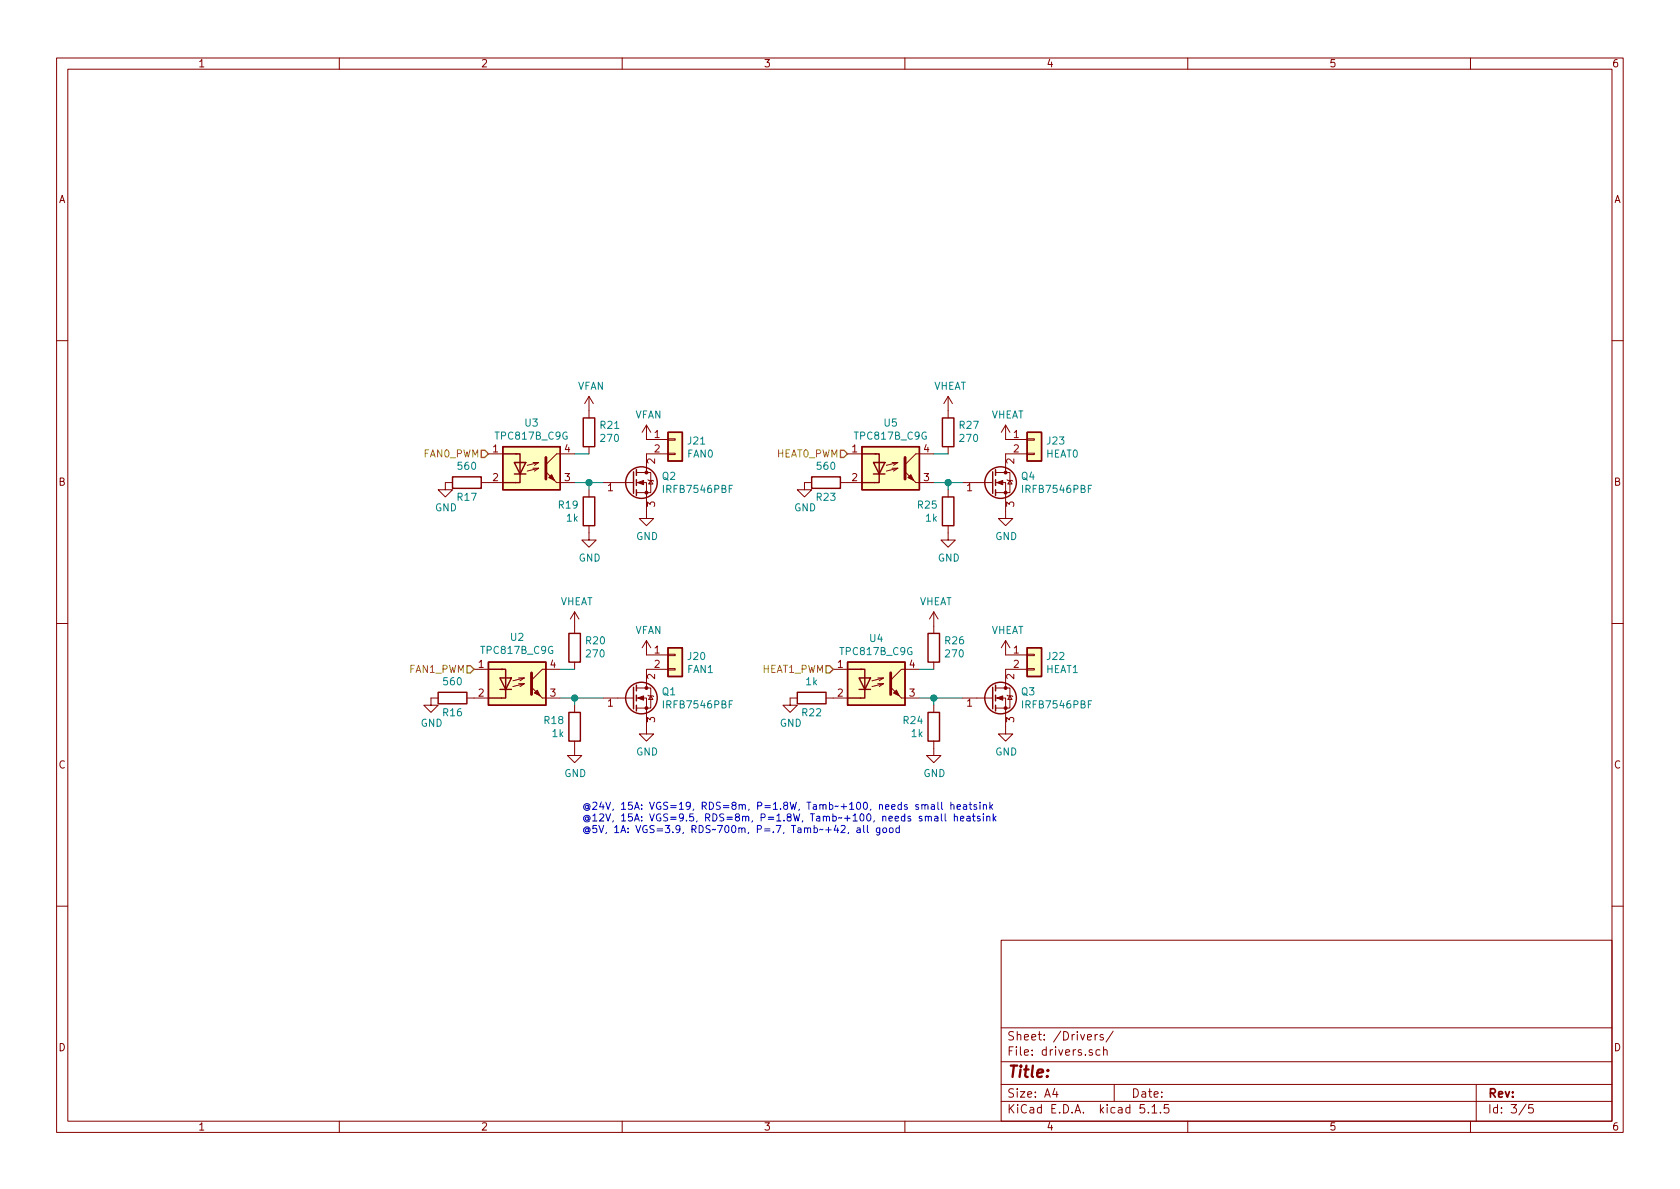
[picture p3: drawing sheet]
EESchema Schematic File Version 4
EELAYER 30 0
EELAYER END
$Descr A4 11693 8268
encoding utf-8
Sheet 3 5
Title ""
Date ""
Rev ""
Comp ""
Comment1 ""
Comment2 ""
Comment3 ""
Comment4 ""
$EndDescr
$Comp
L 3d-printer-controller:GND #PWR0159
U 1 1
P 3100 3350
F 0 "#PWR0159" H 3100 3100 50  0001 C CNN
F 1 "GND" H 3105 3177 50  0000 C CNN
F 2 "" H 3100 3350 50  0001 C CNN
F 3 "" H 3100 3350 50  0001 C CNN
	1    3100 3350
	1    0    0    -1  
$EndComp
$Comp
L 3d-printer-controller:GND #PWR0160
U 1 1
P 4100 3700
F 0 "#PWR0160" H 4100 3450 50  0001 C CNN
F 1 "GND" H 4105 3527 50  0000 C CNN
F 2 "" H 4100 3700 50  0001 C CNN
F 3 "" H 4100 3700 50  0001 C CNN
	1    4100 3700
	1    0    0    -1  
$EndComp
$Comp
L 3d-printer-controller:GND #PWR0161
U 1 1
P 4500 3550
F 0 "#PWR0161" H 4500 3300 50  0001 C CNN
F 1 "GND" H 4505 3377 50  0000 C CNN
F 2 "" H 4500 3550 50  0001 C CNN
F 3 "" H 4500 3550 50  0001 C CNN
	1    4500 3550
	1    0    0    -1  
$EndComp
$Comp
L 3d-printer-controller:GND #PWR0162
U 1 1
P 3000 4850
F 0 "#PWR0162" H 3000 4600 50  0001 C CNN
F 1 "GND" H 3005 4677 50  0000 C CNN
F 2 "" H 3000 4850 50  0001 C CNN
F 3 "" H 3000 4850 50  0001 C CNN
	1    3000 4850
	1    0    0    -1  
$EndComp
$Comp
L 3d-printer-controller:GND #PWR0163
U 1 1
P 4000 5200
F 0 "#PWR0163" H 4000 4950 50  0001 C CNN
F 1 "GND" H 4005 5027 50  0000 C CNN
F 2 "" H 4000 5200 50  0001 C CNN
F 3 "" H 4000 5200 50  0001 C CNN
	1    4000 5200
	1    0    0    -1  
$EndComp
$Comp
L 3d-printer-controller:GND #PWR0164
U 1 1
P 4500 5050
F 0 "#PWR0164" H 4500 4800 50  0001 C CNN
F 1 "GND" H 4505 4877 50  0000 C CNN
F 2 "" H 4500 5050 50  0001 C CNN
F 3 "" H 4500 5050 50  0001 C CNN
	1    4500 5050
	1    0    0    -1  
$EndComp
$Comp
L 3d-printer-controller:GND #PWR0165
U 1 1
P 5600 3350
F 0 "#PWR0165" H 5600 3100 50  0001 C CNN
F 1 "GND" H 5605 3177 50  0000 C CNN
F 2 "" H 5600 3350 50  0001 C CNN
F 3 "" H 5600 3350 50  0001 C CNN
	1    5600 3350
	1    0    0    -1  
$EndComp
$Comp
L 3d-printer-controller:GND #PWR0166
U 1 1
P 6600 3700
F 0 "#PWR0166" H 6600 3450 50  0001 C CNN
F 1 "GND" H 6605 3527 50  0000 C CNN
F 2 "" H 6600 3700 50  0001 C CNN
F 3 "" H 6600 3700 50  0001 C CNN
	1    6600 3700
	1    0    0    -1  
$EndComp
$Comp
L 3d-printer-controller:GND #PWR0167
U 1 1
P 7000 3550
F 0 "#PWR0167" H 7000 3300 50  0001 C CNN
F 1 "GND" H 7005 3377 50  0000 C CNN
F 2 "" H 7000 3550 50  0001 C CNN
F 3 "" H 7000 3550 50  0001 C CNN
	1    7000 3550
	1    0    0    -1  
$EndComp
$Comp
L 3d-printer-controller:R R22
U 1 1
P 5650 4850
F 0 "R22" V 5750 4850 50  0000 C CNN
F 1 "1k" V 5534 4850 50  0000 C CNN
F 2 "Resistor_THT:R_Axial_DIN0207_L6.3mm_D2.5mm_P10.16mm_Horizontal" V 5580 4850 50  0001 C CNN
F 3 "~" H 5650 4850 50  0001 C CNN
	1    5650 4850
	0    1    1    0   
$EndComp
$Comp
L 3d-printer-controller:GND #PWR0168
U 1 1
P 5500 4850
F 0 "#PWR0168" H 5500 4600 50  0001 C CNN
F 1 "GND" H 5505 4677 50  0000 C CNN
F 2 "" H 5500 4850 50  0001 C CNN
F 3 "" H 5500 4850 50  0001 C CNN
	1    5500 4850
	1    0    0    -1  
$EndComp
$Comp
L 3d-printer-controller:GND #PWR0169
U 1 1
P 6500 5200
F 0 "#PWR0169" H 6500 4950 50  0001 C CNN
F 1 "GND" H 6505 5027 50  0000 C CNN
F 2 "" H 6500 5200 50  0001 C CNN
F 3 "" H 6500 5200 50  0001 C CNN
	1    6500 5200
	1    0    0    -1  
$EndComp
$Comp
L 3d-printer-controller:GND #PWR0170
U 1 1
P 7000 5050
F 0 "#PWR0170" H 7000 4800 50  0001 C CNN
F 1 "GND" H 7005 4877 50  0000 C CNN
F 2 "" H 7000 5050 50  0001 C CNN
F 3 "" H 7000 5050 50  0001 C CNN
	1    7000 5050
	1    0    0    -1  
$EndComp
$Comp
L 3d-printer-controller:VFAN #PWR0171
U 1 1
P 4100 2850
F 0 "#PWR0171" H 4100 2350 50  0001 C CNN
F 1 "VFAN" H 4115 3023 50  0000 C CNN
F 2 "" H 4100 2850 50  0001 C CNN
F 3 "" H 4100 2850 50  0001 C CNN
	1    4100 2850
	1    0    0    -1  
$EndComp
$Comp
L 3d-printer-controller:VHEAT #PWR0172
U 1 1
P 6600 2850
F 0 "#PWR0172" H 6600 2350 50  0001 C CNN
F 1 "VHEAT" H 6615 3023 50  0000 C CNN
F 2 "" H 6600 2850 50  0001 C CNN
F 3 "" H 6600 2850 50  0001 C CNN
	1    6600 2850
	1    0    0    -1  
$EndComp
$Comp
L 3d-printer-controller:VHEAT #PWR0173
U 1 1
P 6500 4350
F 0 "#PWR0173" H 6500 3850 50  0001 C CNN
F 1 "VHEAT" H 6515 4523 50  0000 C CNN
F 2 "" H 6500 4350 50  0001 C CNN
F 3 "" H 6500 4350 50  0001 C CNN
	1    6500 4350
	1    0    0    -1  
$EndComp
$Comp
L 3d-printer-controller:VHEAT #PWR0174
U 1 1
P 4000 4350
F 0 "#PWR0174" H 4000 3850 50  0001 C CNN
F 1 "VHEAT" H 4015 4523 50  0000 C CNN
F 2 "" H 4000 4350 50  0001 C CNN
F 3 "" H 4000 4350 50  0001 C CNN
	1    4000 4350
	1    0    0    -1  
$EndComp
$Comp
L 3d-printer-controller:VFAN #PWR0175
U 1 1
P 4500 3050
F 0 "#PWR0175" H 4500 2550 50  0001 C CNN
F 1 "VFAN" H 4515 3223 50  0000 C CNN
F 2 "" H 4500 3050 50  0001 C CNN
F 3 "" H 4500 3050 50  0001 C CNN
	1    4500 3050
	1    0    0    -1  
$EndComp
$Comp
L 3d-printer-controller:VHEAT #PWR0176
U 1 1
P 7000 3050
F 0 "#PWR0176" H 7000 2550 50  0001 C CNN
F 1 "VHEAT" H 7015 3223 50  0000 C CNN
F 2 "" H 7000 3050 50  0001 C CNN
F 3 "" H 7000 3050 50  0001 C CNN
	1    7000 3050
	1    0    0    -1  
$EndComp
$Comp
L 3d-printer-controller:VFAN #PWR0177
U 1 1
P 4500 4550
F 0 "#PWR0177" H 4500 4050 50  0001 C CNN
F 1 "VFAN" H 4515 4723 50  0000 C CNN
F 2 "" H 4500 4550 50  0001 C CNN
F 3 "" H 4500 4550 50  0001 C CNN
	1    4500 4550
	1    0    0    -1  
$EndComp
$Comp
L 3d-printer-controller:VHEAT #PWR0178
U 1 1
P 7000 4550
F 0 "#PWR0178" H 7000 4050 50  0001 C CNN
F 1 "VHEAT" H 7015 4723 50  0000 C CNN
F 2 "" H 7000 4550 50  0001 C CNN
F 3 "" H 7000 4550 50  0001 C CNN
	1    7000 4550
	1    0    0    -1  
$EndComp
$Comp
L 3d-printer-controller:IRFB7546PBF Q1
U 1 1
P 4400 4850
AR Path="/5DED6EC6" Ref="Q1"  Part="1" 
AR Path="/5E03BF73/5DED6EC6" Ref="Q1"  Part="1" 
F 0 "Q1" H 4604 4896 50  0000 L CNN
F 1 "IRFB7546PBF" H 4604 4805 50  0000 L CNN
F 2 "Package_TO_SOT_THT:TO-220-3_Vertical" H 4600 4950 50  0001 C CNN
F 3 "https://au.mouser.com/datasheet/2/196/irfb7546pbf-1228428.pdf" H 4400 4850 50  0001 C CNN
	1    4400 4850
	1    0    0    -1  
$EndComp
$Comp
L 3d-printer-controller:IRFB7546PBF Q3
U 1 1
P 6900 4850
AR Path="/5DED8742" Ref="Q3"  Part="1" 
AR Path="/5E03BF73/5DED8742" Ref="Q3"  Part="1" 
F 0 "Q3" H 7104 4896 50  0000 L CNN
F 1 "IRFB7546PBF" H 7104 4805 50  0000 L CNN
F 2 "Package_TO_SOT_THT:TO-220-3_Vertical" H 7100 4950 50  0001 C CNN
F 3 "https://au.mouser.com/datasheet/2/196/irfb7546pbf-1228428.pdf" H 6900 4850 50  0001 C CNN
	1    6900 4850
	1    0    0    -1  
$EndComp
$Comp
L 3d-printer-controller:IRFB7546PBF Q4
U 1 1
P 6900 3350
AR Path="/5DED9199" Ref="Q4"  Part="1" 
AR Path="/5E03BF73/5DED9199" Ref="Q4"  Part="1" 
F 0 "Q4" H 7104 3396 50  0000 L CNN
F 1 "IRFB7546PBF" H 7104 3305 50  0000 L CNN
F 2 "Package_TO_SOT_THT:TO-220-3_Vertical" H 7100 3450 50  0001 C CNN
F 3 "https://au.mouser.com/datasheet/2/196/irfb7546pbf-1228428.pdf" H 6900 3350 50  0001 C CNN
	1    6900 3350
	1    0    0    -1  
$EndComp
$Comp
L 3d-printer-controller:IRFB7546PBF Q2
U 1 1
P 4400 3350
AR Path="/5DED9BF0" Ref="Q2"  Part="1" 
AR Path="/5E03BF73/5DED9BF0" Ref="Q2"  Part="1" 
F 0 "Q2" H 4604 3396 50  0000 L CNN
F 1 "IRFB7546PBF" H 4604 3305 50  0000 L CNN
F 2 "Package_TO_SOT_THT:TO-220-3_Vertical" H 4600 3450 50  0001 C CNN
F 3 "https://au.mouser.com/datasheet/2/196/irfb7546pbf-1228428.pdf" H 4400 3350 50  0001 C CNN
	1    4400 3350
	1    0    0    -1  
$EndComp
$Comp
L 3d-printer-controller:TPC817B_C9G U2
U 1 1
P 3600 4750
F 0 "U2" H 3600 5075 50  0000 C CNN
F 1 "TPC817B_C9G" H 3600 4984 50  0000 C CNN
F 2 "Package_DIP:DIP-4_W7.62mm_Socket" H 3400 4550 50  0001 L CIN
F 3 "https://au.mouser.com/datasheet/2/395/TPC817%20SERIES_C1612-1114502.pdf" H 3600 4750 50  0001 L CNN
	1    3600 4750
	1    0    0    -1  
$EndComp
$Comp
L 3d-printer-controller:TPC817B_C9G U3
U 1 1
P 3700 3250
F 0 "U3" H 3700 3567 50  0000 C CNN
F 1 "TPC817B_C9G" H 3700 3476 50  0000 C CNN
F 2 "Package_DIP:DIP-4_W7.62mm_Socket" H 3500 3050 50  0001 L CIN
F 3 "https://au.mouser.com/datasheet/2/395/TPC817%20SERIES_C1612-1114502.pdf" H 3700 3250 50  0001 L CNN
	1    3700 3250
	1    0    0    -1  
$EndComp
$Comp
L 3d-printer-controller:TPC817B_C9G U4
U 1 1
P 6100 4750
F 0 "U4" H 6100 5067 50  0000 C CNN
F 1 "TPC817B_C9G" H 6100 4976 50  0000 C CNN
F 2 "Package_DIP:DIP-4_W7.62mm_Socket" H 6100 4450 50  0001 C CNN
F 3 "https://au.mouser.com/datasheet/2/395/TPC817%20SERIES_C1612-1114502.pdf" H 6150 4750 50  0001 C CNN
	1    6100 4750
	1    0    0    -1  
$EndComp
$Comp
L 3d-printer-controller:Conn_01x02 J23
U 1 1
P 7200 3050
F 0 "J23" H 7280 3042 50  0000 L CNN
F 1 "HEAT0" H 7280 2951 50  0000 L CNN
F 2 "Connector_PinHeader_2.54mm:PinHeader_1x02_P2.54mm_Vertical" H 7200 3050 50  0001 C CNN
F 3 "~" H 7200 3050 50  0001 C CNN
	1    7200 3050
	1    0    0    -1  
$EndComp
$Comp
L 3d-printer-controller:Conn_01x02 J22
U 1 1
P 7200 4550
F 0 "J22" H 7280 4542 50  0000 L CNN
F 1 "HEAT1" H 7280 4451 50  0000 L CNN
F 2 "Connector_PinHeader_2.54mm:PinHeader_1x02_P2.54mm_Vertical" H 7200 4550 50  0001 C CNN
F 3 "~" H 7200 4550 50  0001 C CNN
	1    7200 4550
	1    0    0    -1  
$EndComp
$Comp
L 3d-printer-controller:Conn_01x02 J20
U 1 1
P 4700 4550
F 0 "J20" H 4780 4542 50  0000 L CNN
F 1 "FAN1" H 4780 4451 50  0000 L CNN
F 2 "Connector_PinHeader_2.54mm:PinHeader_1x02_P2.54mm_Vertical" H 4700 4550 50  0001 C CNN
F 3 "~" H 4700 4550 50  0001 C CNN
	1    4700 4550
	1    0    0    -1  
$EndComp
$Comp
L 3d-printer-controller:Conn_01x02 J21
U 1 1
P 4700 3050
F 0 "J21" H 4780 3042 50  0000 L CNN
F 1 "FAN0" H 4780 2951 50  0000 L CNN
F 2 "Connector_PinHeader_2.54mm:PinHeader_1x02_P2.54mm_Vertical" H 4700 3050 50  0001 C CNN
F 3 "~" H 4700 3050 50  0001 C CNN
	1    4700 3050
	1    0    0    -1  
$EndComp
Text HLabel 3400 3150 0    50   Input ~ 0
FAN0_PWM
Text HLabel 3300 4650 0    50   Input ~ 0
FAN1_PWM
Text HLabel 5800 4650 0    50   Input ~ 0
HEAT1_PWM
Text HLabel 5900 3150 0    50   Input ~ 0
HEAT0_PWM
$Comp
L 3d-printer-controller:R R26
U 1 1
P 6500 4500
F 0 "R26" H 6430 4454 50  0000 R CNN
F 1 "270" H 6430 4545 50  0000 R CNN
F 2 "Resistor_THT:R_Axial_DIN0207_L6.3mm_D2.5mm_P10.16mm_Horizontal" V 6430 4500 50  0001 C CNN
F 3 "~" H 6500 4500 50  0001 C CNN
	1    6500 4500
	-1   0    0    1   
$EndComp
$Comp
L 3d-printer-controller:R R24
U 1 1
P 6500 5050
F 0 "R24" H 6431 5096 50  0000 R CNN
F 1 "1k" H 6431 5005 50  0000 R CNN
F 2 "Resistor_THT:R_Axial_DIN0207_L6.3mm_D2.5mm_P10.16mm_Horizontal" V 6430 5050 50  0001 C CNN
F 3 "~" H 6500 5050 50  0001 C CNN
	1    6500 5050
	1    0    0    -1  
$EndComp
$Comp
L 3d-printer-controller:R R18
U 1 1
P 4000 5050
F 0 "R18" H 3931 5096 50  0000 R CNN
F 1 "1k" H 3931 5005 50  0000 R CNN
F 2 "Resistor_THT:R_Axial_DIN0207_L6.3mm_D2.5mm_P10.16mm_Horizontal" V 3930 5050 50  0001 C CNN
F 3 "~" H 4000 5050 50  0001 C CNN
	1    4000 5050
	1    0    0    -1  
$EndComp
$Comp
L 3d-printer-controller:R R20
U 1 1
P 4000 4500
F 0 "R20" H 3930 4454 50  0000 R CNN
F 1 "270" H 3930 4545 50  0000 R CNN
F 2 "Resistor_THT:R_Axial_DIN0207_L6.3mm_D2.5mm_P10.16mm_Horizontal" V 3930 4500 50  0001 C CNN
F 3 "~" H 4000 4500 50  0001 C CNN
	1    4000 4500
	-1   0    0    1   
$EndComp
$Comp
L 3d-printer-controller:R R16
U 1 1
P 3150 4850
F 0 "R16" V 3250 4850 50  0000 C CNN
F 1 "560" V 3034 4850 50  0000 C CNN
F 2 "Resistor_THT:R_Axial_DIN0207_L6.3mm_D2.5mm_P10.16mm_Horizontal" V 3080 4850 50  0001 C CNN
F 3 "~" H 3150 4850 50  0001 C CNN
	1    3150 4850
	0    1    1    0   
$EndComp
$Comp
L 3d-printer-controller:R R17
U 1 1
P 3250 3350
F 0 "R17" V 3350 3350 50  0000 C CNN
F 1 "560" V 3134 3350 50  0000 C CNN
F 2 "Resistor_THT:R_Axial_DIN0207_L6.3mm_D2.5mm_P10.16mm_Horizontal" V 3180 3350 50  0001 C CNN
F 3 "~" H 3250 3350 50  0001 C CNN
	1    3250 3350
	0    1    1    0   
$EndComp
$Comp
L 3d-printer-controller:R R21
U 1 1
P 4100 3000
F 0 "R21" H 4030 2954 50  0000 R CNN
F 1 "270" H 4030 3045 50  0000 R CNN
F 2 "Resistor_THT:R_Axial_DIN0207_L6.3mm_D2.5mm_P10.16mm_Horizontal" V 4030 3000 50  0001 C CNN
F 3 "~" H 4100 3000 50  0001 C CNN
	1    4100 3000
	-1   0    0    1   
$EndComp
$Comp
L 3d-printer-controller:R R19
U 1 1
P 4100 3550
F 0 "R19" H 4031 3596 50  0000 R CNN
F 1 "1k" H 4031 3505 50  0000 R CNN
F 2 "Resistor_THT:R_Axial_DIN0207_L6.3mm_D2.5mm_P10.16mm_Horizontal" V 4030 3550 50  0001 C CNN
F 3 "~" H 4100 3550 50  0001 C CNN
	1    4100 3550
	1    0    0    -1  
$EndComp
$Comp
L 3d-printer-controller:R R23
U 1 1
P 5750 3350
F 0 "R23" V 5850 3350 50  0000 C CNN
F 1 "560" V 5634 3350 50  0000 C CNN
F 2 "Resistor_THT:R_Axial_DIN0207_L6.3mm_D2.5mm_P10.16mm_Horizontal" V 5680 3350 50  0001 C CNN
F 3 "~" H 5750 3350 50  0001 C CNN
	1    5750 3350
	0    1    1    0   
$EndComp
$Comp
L 3d-printer-controller:R R25
U 1 1
P 6600 3550
F 0 "R25" H 6531 3596 50  0000 R CNN
F 1 "1k" H 6531 3505 50  0000 R CNN
F 2 "Resistor_THT:R_Axial_DIN0207_L6.3mm_D2.5mm_P10.16mm_Horizontal" V 6530 3550 50  0001 C CNN
F 3 "~" H 6600 3550 50  0001 C CNN
	1    6600 3550
	1    0    0    -1  
$EndComp
Wire Wire Line
	4000 3350 4100 3350
Wire Wire Line
	4000 3150 4100 3150
Wire Wire Line
	4100 3400 4100 3350
Connection ~ 4100 3350
Wire Wire Line
	4100 3350 4200 3350
$Comp
L 3d-printer-controller:TPC817B_C9G U5
U 1 1
P 6200 3250
F 0 "U5" H 6200 3567 50  0000 C CNN
F 1 "TPC817B_C9G" H 6200 3476 50  0000 C CNN
F 2 "Package_DIP:DIP-4_W7.62mm_Socket" H 6000 3050 50  0001 L CIN
F 3 "https://au.mouser.com/datasheet/2/395/TPC817%20SERIES_C1612-1114502.pdf" H 6200 3250 50  0001 L CNN
	1    6200 3250
	1    0    0    -1  
$EndComp
Wire Wire Line
	6600 3350 6600 3400
Wire Wire Line
	6700 3350 6600 3350
Connection ~ 6600 3350
Wire Wire Line
	6600 3350 6500 3350
Wire Wire Line
	6600 3150 6500 3150
Wire Wire Line
	6500 4650 6400 4650
Wire Wire Line
	6400 4850 6500 4850
Wire Wire Line
	6500 4900 6500 4850
Connection ~ 6500 4850
Wire Wire Line
	6500 4850 6700 4850
Wire Wire Line
	4000 4650 3900 4650
Wire Wire Line
	4200 4850 4000 4850
Wire Wire Line
	4000 4900 4000 4850
Connection ~ 4000 4850
Wire Wire Line
	4000 4850 3900 4850
Text Notes 4050 5800 0    50   ~ 0
@24V, 15A: VGS=19, RDS=8m, P=1.8W, Tamb~~+100, needs small heatsink\n@12V, 15A: VGS=9.5, RDS=8m, P=1.8W, Tamb~~+100, needs small heatsink\n@5V, 1A: VGS=3.9, RDS~~700m, P=.7, Tamb~~+42, all good
$Comp
L 3d-printer-controller:R R27
U 1 1
P 6600 3000
F 0 "R27" H 6530 2954 50  0000 R CNN
F 1 "270" H 6530 3045 50  0000 R CNN
F 2 "Resistor_THT:R_Axial_DIN0207_L6.3mm_D2.5mm_P10.16mm_Horizontal" V 6530 3000 50  0001 C CNN
F 3 "~" H 6600 3000 50  0001 C CNN
	1    6600 3000
	-1   0    0    1   
$EndComp
$EndSCHEMATC
